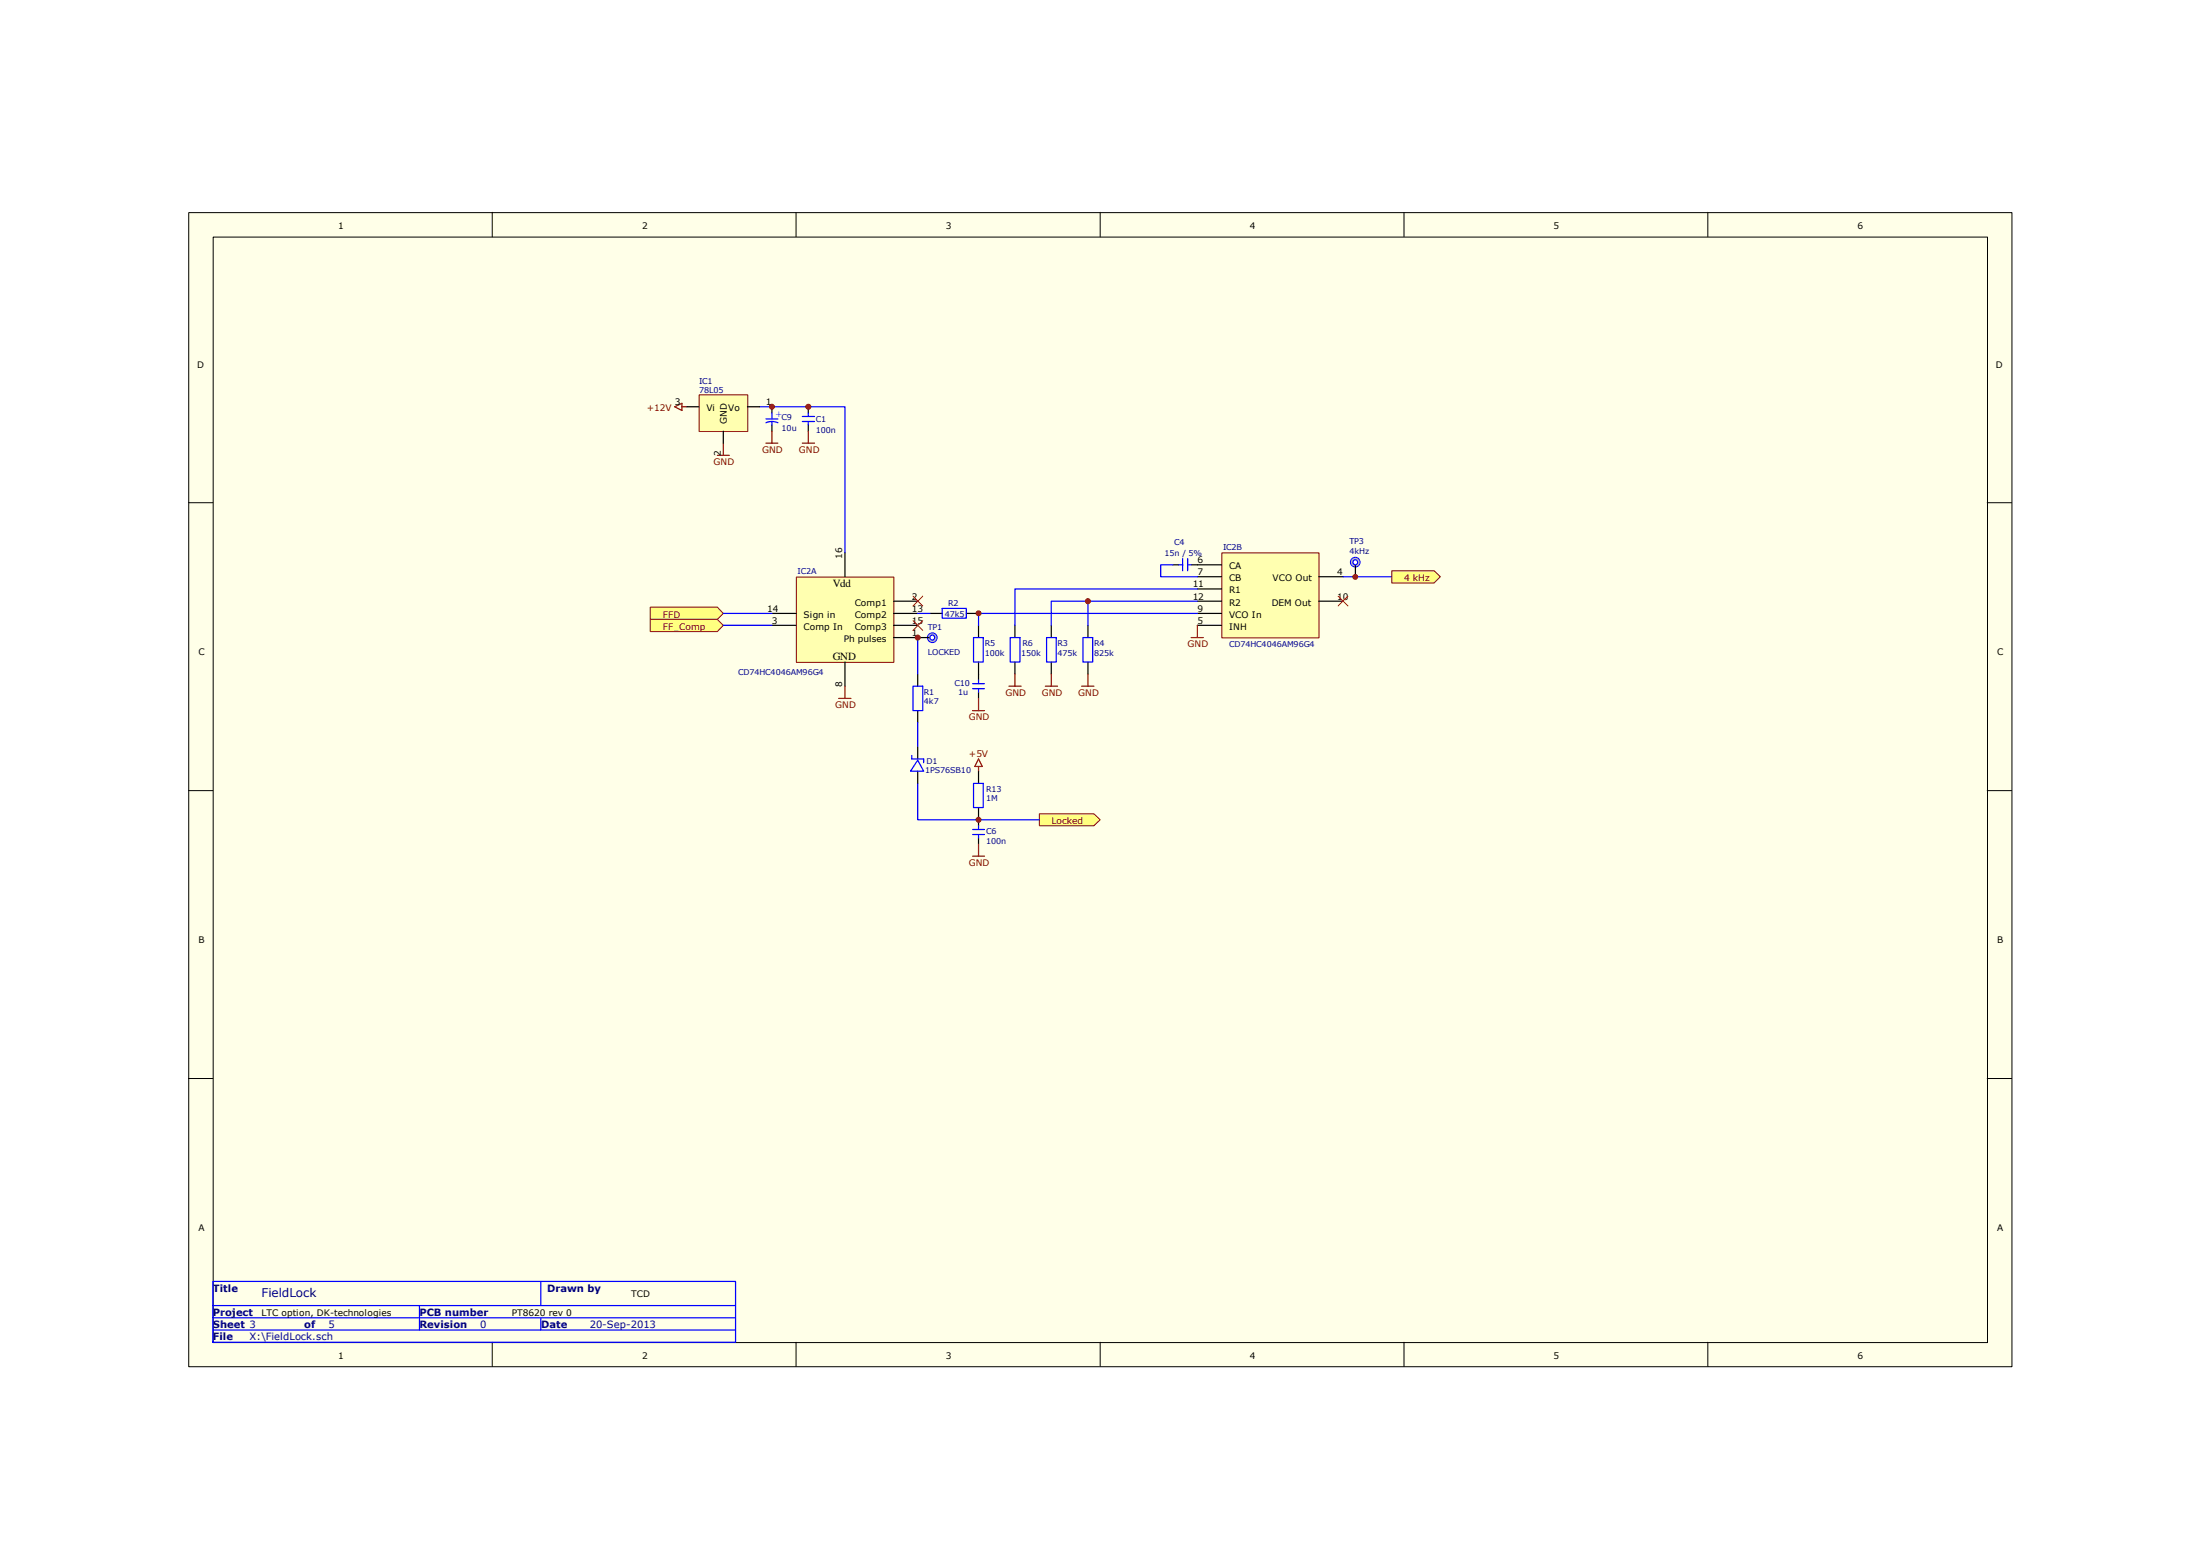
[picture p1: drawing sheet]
<svg xmlns="http://www.w3.org/2000/svg" width="297mm" height="210mm" viewBox="0 0 297 210" stroke-linecap="round" stroke-linejoin="round" font-family="sans-serif">
<path d="M25.5 28.7h246.1v155.8h-246.1z" fill="#ffffe8"/>
<g fill="none" stroke="#000" stroke-width=".14">
<path d="M25.5 28.7h246.1v155.8h-246.1zM28.8 32h239.5v149.2h-239.5zM66.5 28.7v3.3M107.5 28.7v3.3M148.5 28.7v3.3M189.6 28.7v3.3M230.6 28.7v3.3M25.4 67.9h3.3M268.3 67.9h3.3M25.4 106.7h3.3M268.3 106.7h3.3M25.4 145.6h3.3"/>
<path d="M268.3 145.6h3.3M66.5 181.2v3.2M107.5 181.2v3.2M148.5 181.2v3.2M189.6 181.2v3.2M230.6 181.2v3.2"/>
</g>
<path d="M28.7 173h70.6v8.2h-70.6zM28.7 176.2h70.6M28.7 177.9h70.6M28.7 179.5h70.6M56.6 176.2v3.3M73 173v3.2M73 177.9v1.6" fill="none" stroke="#00f" stroke-width=".16"/>
<path d="M107.6 77.9h13.1v11.5h-13.1z" fill="#ffffb0"/>
<path d="M107.5 77.9h13.2v11.5h-13.2z" fill="none" stroke="#800000" stroke-width=".14"/>
<path d="M114.1 74.6v3.3M104.2 82.8h3.3M104.2 84.4h3.3M114.1 89.4v3.2M120.6 82.8h3.3M120.6 84.4h3.3M120.6 81.2h3.3M120.6 86.1h3.3" fill="none" stroke="#000" stroke-width=".16"/>
<path d="M165 74.7h13.1v11.4h-13.1z" fill="#ffffb0"/>
<path d="M165 74.6h13.1v11.5h-13.1z" fill="none" stroke="#800000" stroke-width=".14"/>
<g fill="none" stroke="#000" stroke-width=".16">
<path d="M104.2 54.9v.9M104.2 57.4v.8M109.1 54.9v.9M109.1 57.4v.8M158.4 76.2h.8M160.8 76.2h4.1M161.7 77.9h3.2M161.7 79.5h3.2M178.1 77.9h3.3M123.9 91v1.6M123.9 95.9v1.6M125.6 82.8h1.6"/>
<path d="M130.5 82.8h1.6M132.1 84.4v1.7M132.1 89.4v2.4M132.1 93.4v.9M137 84.4v1.7M137 89.4v1.6M141.9 84.4v1.7M141.9 89.4v1.6M146.9 84.4v1.7M146.9 89.4v1.6M161.7 81.2h3.2M161.7 82.8h3.2"/>
<path d="M161.7 84.4h3.2M178.1 81.2h3.3M132.1 104.1v1.6M132.1 109v2.5M132.1 113.1v.9"/>
</g>
<g fill="none" stroke="#00f" stroke-width=".16">
<path d="M103.4 57.1l.8-.2 .8 .2M103.4 56.6h1.6M104.2 55.8v.8M104.2 56.9v.5M108.3 56.2h1.7M108.3 56.9h1.7M109.1 55.8v.4M109.1 56.9v.5M159.2 76.2h.5M159.7 75.4v1.6M160.4 75.4v1.6M160.4 76.2h.4"/>
<path d="M123.3 92.6h1.3v3.3h-1.3zM123.9 82.8h1.7M123.9 86.1v4.9M127.2 82.1h3.3v1.3h-3.3zM131.3 92.3h1.6M131.3 93h1.6M131.4 86.1h1.4v3.3h-1.4zM132.1 91.8v.5M132.1 93v.4M136.4 86.1h1.3v3.3h-1.3zM141.3 86.1h1.3v3.3h-1.3zM146.2 86.1h1.3v3.3h-1.3z"/>
<path d="M123.9 105.7v5h8.2M131.3 112h1.6M131.3 112.6h1.6M131.4 105.7h1.4v3.3h-1.4zM132.1 111.5v.5M132.1 112.6v.5"/>
</g>
<path d="M131.3 95.9h1.6M132.1 94.3v1.6M131.3 115.6h1.6M132.1 102.4l.5 1.1h-1zM132.1 103.5v.6M132.1 114v1.6" fill="none" stroke="#800000" stroke-width=".16"/>
<path d="M140.3 109.9h7.4l.8 .8-.8 .8h-7.4z" fill-rule="evenodd" fill="#ffff80"/>
<path d="M140.3 109.9h7.4l.8 .8-.8 .8h-7.4z" fill="none" stroke="#800000" stroke-width=".14"/>
<path d="M158.4 76.2h-1.7v1.7h5M141.9 84.4v-3.2h5v3.2M146.9 81.2h14.8M161.7 82.8h-29.6v1.6M132.1 110.7h8.2" fill="none" stroke="#00f" stroke-width=".16"/>
<path d="M113.2 94.3h1.7M114.1 92.6v1.7M136.2 92.6h1.7M137 91v1.6M141.1 92.6h1.7M141.9 91v1.6M146 92.6h1.7M146.9 91v1.6" fill="none" stroke="#800000" stroke-width=".16"/>
<circle cx="146.9" cy="81.2" r=".34" fill="#800000"/>
<circle cx="146.9" cy="81.2" r=".34" fill="none" stroke="#800000" stroke-width=".14"/>
<path d="M161.7 79.5h-24.7v4.9" fill="none" stroke="#00f" stroke-width=".16"/>
<path d="M160.8 86.1h1.7M161.7 84.4v1.7" fill="none" stroke="#800000" stroke-width=".16"/>
<circle cx="183" cy="75.9" r=".65" fill="#c0c0c0"/>
<circle cx="183" cy="75.9" r=".65" fill="none" stroke="#00f" stroke-width=".14"/>
<path d="M183 76.2v1.7" fill="none" stroke="#000" stroke-width=".16"/>
<circle cx="183" cy="75.9" r=".33" fill="#fff"/>
<g fill="none" stroke="#00f" stroke-width=".16">
<path d="M181.4 77.9h6.5"/>
<circle cx="183" cy="75.9" r=".33"/>
</g>
<path d="M87.8 82h9.1l.8 .8-.8 .8h-9.1z" fill-rule="evenodd" fill="#ffff80"/>
<path d="M87.8 82h9.1l.8 .8-.8 .8h-9.1z" fill="none" stroke="#800000" stroke-width=".14"/>
<path d="M87.8 83.6h9.1l.8 .8-.8 .9h-9.1z" fill-rule="evenodd" fill="#ffff80"/>
<path d="M87.8 83.6h9.1l.8 .8-.8 .9h-9.1z" fill="none" stroke="#800000" stroke-width=".14"/>
<path d="M97.7 82.8h6.5M97.7 84.4h6.5" fill="none" stroke="#00f" stroke-width=".16"/>
<path d="M187.9 77h5.7l.9 .9-.9 .8h-5.7z" fill-rule="evenodd" fill="#ffff80"/>
<path d="M187.9 77h5.7l.9 .9-.9 .8h-5.7z" fill="none" stroke="#800000" stroke-width=".14"/>
<path d="M91.1 54.9l1-.5v1zM92.1 54.9h.6M97.7 59.8v1.7M103.4 59.8h1.6M104.2 58.2v1.6M108.3 59.8h1.7M109.1 58.2v1.6M96.9 61.5h1.6" fill="none" stroke="#800000" stroke-width=".16"/>
<path d="M102.6 54.9h11.5v19.7M123.9 97.5v3.3" fill="none" stroke="#00f" stroke-width=".16"/>
<circle cx="125.9" cy="86.1" r=".65" fill="#c0c0c0"/>
<circle cx="125.9" cy="86.1" r=".65" fill="none" stroke="#00f" stroke-width=".14"/>
<path d="M123.9 86.1h1.7" fill="none" stroke="#000" stroke-width=".16"/>
<circle cx="125.9" cy="86.1" r=".33" fill="#fff"/>
<circle cx="125.9" cy="86.1" r=".33" fill="none" stroke="#00f" stroke-width=".16"/>
<circle cx="104.2" cy="54.9" r=".33" fill="#800000"/>
<circle cx="104.2" cy="54.9" r=".33" fill="none" stroke="#800000" stroke-width=".14"/>
<circle cx="123.9" cy="86.1" r=".33" fill="#800000"/>
<circle cx="123.9" cy="86.1" r=".33" fill="none" stroke="#800000" stroke-width=".14"/>
<circle cx="183" cy="77.9" r=".32" fill="#800000"/>
<circle cx="183" cy="77.9" r=".32" fill="none" stroke="#800000" stroke-width=".14"/>
<circle cx="109.1" cy="54.9" r=".33" fill="#800000"/>
<circle cx="109.1" cy="54.9" r=".33" fill="none" stroke="#800000" stroke-width=".14"/>
<circle cx="132.1" cy="110.7" r=".33" fill="#800000"/>
<circle cx="132.1" cy="110.7" r=".33" fill="none" stroke="#800000" stroke-width=".14"/>
<circle cx="132.1" cy="82.8" r=".33" fill="#800000"/>
<circle cx="132.1" cy="82.8" r=".33" fill="none" stroke="#800000" stroke-width=".14"/>
<path d="M94.4 53.3h6.6v5h-6.6z" fill="#ffffb0"/>
<path d="M94.4 53.3h6.6v5h-6.6z" fill="none" stroke="#800000" stroke-width=".14"/>
<path d="M92.7 54.9h1.7M97.7 58.2v1.6M100.9 54.9h1.7M123.9 100.8v1.6M123.9 104.1v1.6" fill="none" stroke="#000" stroke-width=".16"/>
<path d="M123.1 102v.4h1.6v.6M123.9 102.6l.8 1.5h-1.8z" fill="none" stroke="#00f" stroke-width=".16"/>
<path d="M123.3 80.5l1.3 1.3M123.3 83.8l1.3 1.3M124.6 80.5l-1.3 1.3M124.6 83.8l-1.3 1.3M180.7 80.5l1.3 1.3M182 80.5l-1.3 1.3" fill="none" stroke="#f00" stroke-width=".14"/>
<text font-size="1.6" fill="#000080" x="35.3" y="175.1">FieldLock</text>
<text font-size="1.5" fill="#00f" x="104.7" y="56.3">+</text>
<g font-size="1.5">
<text x="112.4" y="79.2">Vdd</text>
<text x="112.4" y="89">GND</text>
</g>
<g font-size="1.3" fill="#000080">
<text x="28.7" y="174.4">Title</text>
<text x="28.7" y="177.6">Project</text>
<text x="28.7" y="179.3">Sheet 3</text>
<text x="41.1" y="179.3">of</text>
<text x="44.4" y="179.3">5</text>
<text x="56.6" y="177.6">PCB number</text>
<text x="56.6" y="179.3">Revision</text>
<text x="64.9" y="179.3">0</text>
<text x="73.1" y="179.3">Date</text>
<text x="73.9" y="174.4">Drawn by</text>
<text x="79.6" y="179.3">20-Sep-2013</text>
<text x="28.7" y="180.9">File</text>
<text x="33.7" y="180.9">X:\FieldLock.sch</text>
</g>
<g font-size="1.2">
<text x="45.7" y="30.9">1</text>
<text x="86.7" y="30.9">2</text>
<text x="127.7" y="30.9">3</text>
<text x="168.7" y="30.9">4</text>
<text x="209.8" y="30.9">5</text>
<text x="250.8" y="30.9">6</text>
<text x="26.6" y="49.6">D</text>
<text x="269.5" y="49.6">D</text>
<text x="91.1" y="54.7">3</text>
<text x="95.4" y="55.5">Vi</text>
<text x="98.1" y="57.2" transform="rotate(-90 98.1 57.2)">GND</text>
<text x="98.3" y="55.5">Vo</text>
<text x="103.4" y="54.7">1</text>
<text x="97.3" y="61.5" transform="rotate(-90 97.3 61.5)">2</text>
<text x="113.7" y="75.4" transform="rotate(-90 113.7 75.4)">16</text>
<text x="161.7" y="76">6</text>
<text x="161.7" y="77.6">7</text>
<text x="165.9" y="76.8">CA</text>
<text x="180.5" y="77.6">4</text>
<text x="103.6" y="82.6">14</text>
<text x="108.5" y="83.4">Sign in</text>
<text x="115.4" y="81.7">Comp1</text>
<text x="115.4" y="83.4">Comp2</text>
<text x="123.1" y="80.9">2</text>
<text x="123.1" y="82.6">13</text>
<text x="161" y="79.3">11</text>
<text x="161" y="80.9">12</text>
<text x="161.7" y="82.6">9</text>
<text x="165.9" y="78.4">CB</text>
<text x="165.9" y="80.1">R1</text>
<text x="165.9" y="81.7">R2</text>
<text x="165.9" y="83.4">VCO In</text>
<text x="171.7" y="81.7">DEM Out</text>
<text x="171.8" y="78.4">VCO Out</text>
<text x="180.5" y="80.9">10</text>
<text x="26.8" y="88.5">C</text>
<text x="104.2" y="84.2">3</text>
<text x="108.5" y="85">Comp In</text>
<text x="113.9" y="86.7">Ph pulses</text>
<text x="115.4" y="85">Comp3</text>
<text x="123.1" y="84.2">15</text>
<text x="123.1" y="85.9">1</text>
<text x="161.7" y="84.2">5</text>
<text x="165.9" y="85">INH</text>
<text x="269.7" y="88.5">C</text>
<text x="113.7" y="92.7" transform="rotate(-90 113.7 92.7)">8</text>
<text x="26.8" y="127.3">B</text>
<text x="269.7" y="127.3">B</text>
<text x="26.8" y="166.2">A</text>
<text x="269.7" y="166.2">A</text>
<text x="35.3" y="177.7">LTC option, DK-technologies</text>
<text x="69.1" y="177.7">PT8620 rev 0</text>
<text x="85.2" y="175">TCD</text>
<text x="45.7" y="183.4">1</text>
<text x="86.7" y="183.4">2</text>
<text x="127.7" y="183.4">3</text>
<text x="168.7" y="183.4">4</text>
<text x="209.8" y="183.4">5</text>
<text x="250.8" y="183.4">6</text>
</g>
<g font-size="1.2" fill="#800000">
<text x="87.3" y="55.5">+12V</text>
<text x="96.3" y="62.7">GND</text>
<text x="102.9" y="61.1">GND</text>
<text x="107.9" y="61.1">GND</text>
<text x="89.5" y="83.4">FFD</text>
<text x="189.6" y="78.4">4 kHz</text>
<text x="89.5" y="85">FF_Comp</text>
<text x="160.4" y="87.3">GND</text>
<text x="112.8" y="95.5">GND</text>
<text x="135.8" y="93.9">GND</text>
<text x="140.7" y="93.9">GND</text>
<text x="145.6" y="93.9">GND</text>
<text x="130.8" y="97.2">GND</text>
<text x="130.8" y="102.2">+5V</text>
<text x="142" y="111.3">Locked</text>
<text x="130.8" y="116.8">GND</text>
</g>
<g font-size="1.1" fill="#000080">
<text x="94.4" y="51.8">IC1</text>
<text x="94.4" y="53.1">78L05</text>
<text x="105.5" y="56.7">C9</text>
<text x="105.5" y="58.2">10u</text>
<text x="110.1" y="57">C1</text>
<text x="110.1" y="58.5">100n</text>
<text x="107.7" y="77.5">IC2A</text>
<text x="157.2" y="75.1">15n / 5%</text>
<text x="158.5" y="73.6">C4</text>
<text x="165.1" y="74.3">IC2B</text>
<text x="182.2" y="73.4">TP3</text>
<text x="182.2" y="74.7">4kHz</text>
<text x="127.5" y="83.3">47k5</text>
<text x="128" y="81.8">R2</text>
<text x="125.3" y="85">TP1</text>
<text x="125.3" y="88.3">LOCKED</text>
<text x="133" y="87.2">R5</text>
<text x="133" y="88.5">100k</text>
<text x="137.9" y="88.5">150k</text>
<text x="138" y="87.2">R6</text>
<text x="142.8" y="87.2">R3</text>
<text x="142.8" y="88.5">475k</text>
<text x="147.7" y="87.2">R4</text>
<text x="147.7" y="88.5">825k</text>
<text x="165.9" y="87.3">CD74HC4046AM96G4</text>
<text x="99.6" y="91.1">CD74HC4046AM96G4</text>
<text x="124.8" y="93.8">R1</text>
<text x="124.8" y="95.1">4k7</text>
<text x="128.9" y="92.6">C10</text>
<text x="129.4" y="93.8">1u</text>
<text x="124.9" y="104.4">1PS76SB10</text>
<text x="125.1" y="103.1">D1</text>
<text x="133.1" y="106.8">R13</text>
<text x="133.1" y="108.2">1M</text>
<text x="133.1" y="112.6">C6</text>
<text x="133.1" y="113.9">100n</text>
</g>
</svg>
